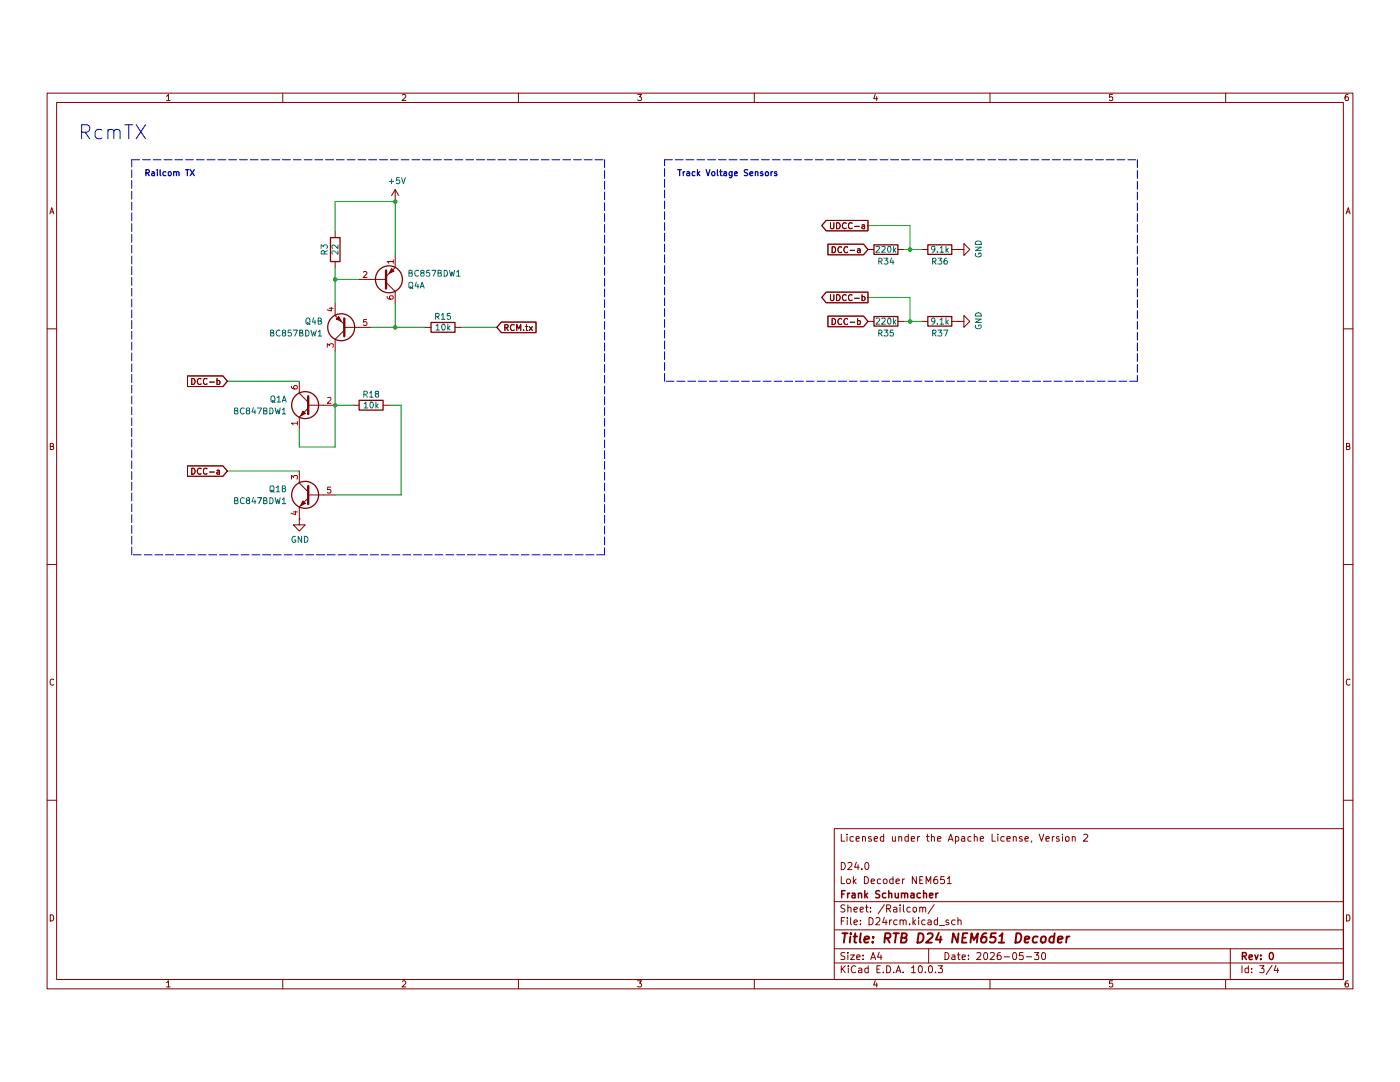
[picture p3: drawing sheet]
(kicad_sch
 (version 20260306)
 (generator "eeschema")
 (generator_version "10.0")
 (paper "A4")
 (title_block
  (title "RTB D24 NEM651 Decoder")
  (date "2026-05-30")
  (rev "0")
  (company "Frank Schumacher")
  (comment 1 "Lok Decoder NEM651")
  (comment 2 "D24.0")
  (comment 4 "Licensed under the Apache License, Version 2"))
 (lib_symbols
  (symbol "Device:R"
   (pin_numbers (hide yes))
   (pin_names
    (offset 0)) (exclude_from_sim no) (in_bom yes) (on_board yes)
   (in_pos_files yes)
   (duplicate_pin_numbers_are_jumpers no)
   (property "Reference" "R" (at 2.032 0 90) (show_name no) (do_not_autoplace no) (effects (font (size 1.27 1.27))))
   (property "Value" "R" (at 0 0 90) (show_name no) (do_not_autoplace no) (effects (font (size 1.27 1.27))))
   (property "Footprint" "" (at -1.778 0 90) (show_name no) (do_not_autoplace no) (hide yes) (effects (font (size 1.27 1.27))))
   (property "Datasheet" "" (at 0 0 0) (show_name no) (do_not_autoplace no) (hide yes) (effects (font (size 1.27 1.27))))
   (property "Description" "Resistor" (at 0 0 0) (show_name no) (do_not_autoplace no) (hide yes) (effects (font (size 1.27 1.27))))
   (symbol "R_0_1"
    (rectangle (start -1.016 -2.54) (end 1.016 2.54) (stroke (width 0.254) (type default)) (fill (type none))))
   (symbol "R_1_1"
    (pin passive line (at 0 3.81 270) (length 1.27) (name "" (effects (font (size 1.27 1.27)))) (number "1" (effects (font (size 1.27 1.27)))))
    (pin passive line (at 0 -3.81 90) (length 1.27) (name "" (effects (font (size 1.27 1.27)))) (number "2" (effects (font (size 1.27 1.27))))))
   (embedded_fonts no))
  (symbol "Transistor_BJT:BC847BDW1"
   (pin_names
    (offset 0) (hide yes)) (exclude_from_sim no) (in_bom yes) (on_board yes)
   (in_pos_files yes)
   (duplicate_pin_numbers_are_jumpers no)
   (property "Reference" "Q" (at 5.08 1.27 0) (show_name no) (do_not_autoplace no) (effects (font (size 1.27 1.27)) (justify left)))
   (property "Value" "BC847BDW1" (at 5.08 -1.27 0) (show_name no) (do_not_autoplace no) (effects (font (size 1.27 1.27)) (justify left)))
   (property "Footprint" "Package_TO_SOT_SMD:SOT-363_SC-70-6" (at 5.08 2.54 0) (show_name no) (do_not_autoplace no) (hide yes) (effects (font (size 1.27 1.27))))
   (property "Datasheet" "http://www.onsemi.com/pub_link/Collateral/BC846BDW1T1-D.PDF" (at 0 0 0) (show_name no) (do_not_autoplace no) (hide yes) (effects (font (size 1.27 1.27))))
   (property "Description" "100mA IC, 45V Vce, Dual NPN/NPN Transistors, SOT-363" (at 0 0 0) (show_name no) (do_not_autoplace no) (hide yes) (effects (font (size 1.27 1.27))))
   (property "ki_locked" "" (at 0 0 0) (show_name no) (do_not_autoplace no) (effects (font (size 1.27 1.27))))
   (symbol "BC847BDW1_0_1"
    (polyline (pts (xy 0.635 1.905) (xy 0.635 -1.905)) (stroke (width 0.508) (type default)) (fill (type none)))
    (polyline (pts (xy 0.635 0.635) (xy 2.54 2.54)) (stroke (width 0) (type default)) (fill (type none)))
    (polyline (pts (xy 0.635 0) (xy -2.54 0)) (stroke (width 0) (type default)) (fill (type none)))
    (polyline (pts (xy 0.635 -0.635) (xy 2.54 -2.54)) (stroke (width 0) (type default)) (fill (type none)))
    (circle (center 1.27 0) (radius 2.8194) (stroke (width 0.254) (type default)) (fill (type none)))
    (polyline (pts (xy 1.27 -1.778) (xy 1.778 -1.27) (xy 2.286 -2.286) (xy 1.27 -1.778)) (stroke (width 0) (type default)) (fill (type outline))))
   (symbol "BC847BDW1_1_1"
    (pin passive line (at 2.54 -5.08 90) (length 2.54) (name "E1" (effects (font (size 1.27 1.27)))) (number "1" (effects (font (size 1.27 1.27)))))
    (pin input line (at -5.08 0 0) (length 2.54) (name "B1" (effects (font (size 1.27 1.27)))) (number "2" (effects (font (size 1.27 1.27)))))
    (pin passive line (at 2.54 5.08 270) (length 2.54) (name "C1" (effects (font (size 1.27 1.27)))) (number "6" (effects (font (size 1.27 1.27))))))
   (symbol "BC847BDW1_2_1"
    (pin passive line (at 2.54 5.08 270) (length 2.54) (name "C2" (effects (font (size 1.27 1.27)))) (number "3" (effects (font (size 1.27 1.27)))))
    (pin passive line (at 2.54 -5.08 90) (length 2.54) (name "E2" (effects (font (size 1.27 1.27)))) (number "4" (effects (font (size 1.27 1.27)))))
    (pin input line (at -5.08 0 0) (length 2.54) (name "B2" (effects (font (size 1.27 1.27)))) (number "5" (effects (font (size 1.27 1.27))))))
   (embedded_fonts no))
  (symbol "Transistor_BJT:BC857BDW1"
   (pin_names
    (offset 0) (hide yes)) (exclude_from_sim no) (in_bom yes) (on_board yes)
   (in_pos_files yes)
   (duplicate_pin_numbers_are_jumpers no)
   (property "Reference" "Q" (at 5.08 1.27 0) (show_name no) (do_not_autoplace no) (effects (font (size 1.27 1.27)) (justify left)))
   (property "Value" "BC857BDW1" (at 5.08 -1.27 0) (show_name no) (do_not_autoplace no) (effects (font (size 1.27 1.27)) (justify left)))
   (property "Footprint" "Package_TO_SOT_SMD:SOT-363_SC-70-6" (at 5.08 2.54 0) (show_name no) (do_not_autoplace no) (hide yes) (effects (font (size 1.27 1.27))))
   (property "Datasheet" "http://www.onsemi.com/pub_link/Collateral/BC856BDW1T1-D.PDF" (at 0 0 0) (show_name no) (do_not_autoplace no) (hide yes) (effects (font (size 1.27 1.27))))
   (property "Description" "100mA IC, 45V Vce, Dual PNP/PNP Transistors, SOT-363" (at 0 0 0) (show_name no) (do_not_autoplace no) (hide yes) (effects (font (size 1.27 1.27))))
   (property "ki_locked" "" (at 0 0 0) (show_name no) (do_not_autoplace no) (effects (font (size 1.27 1.27))))
   (symbol "BC857BDW1_0_1"
    (polyline (pts (xy 0.635 1.905) (xy 0.635 -1.905)) (stroke (width 0.508) (type default)) (fill (type none)))
    (polyline (pts (xy 0.635 0.635) (xy 2.54 2.54)) (stroke (width 0) (type default)) (fill (type none)))
    (polyline (pts (xy 0.635 0) (xy -2.54 0)) (stroke (width 0) (type default)) (fill (type none)))
    (polyline (pts (xy 0.635 -0.635) (xy 2.54 -2.54)) (stroke (width 0) (type default)) (fill (type none)))
    (circle (center 1.27 0) (radius 2.8194) (stroke (width 0.254) (type default)) (fill (type none)))
    (polyline (pts (xy 2.286 -1.778) (xy 1.778 -2.286) (xy 1.27 -1.27) (xy 2.286 -1.778)) (stroke (width 0) (type default)) (fill (type outline))))
   (symbol "BC857BDW1_1_1"
    (pin passive line (at 2.54 -5.08 90) (length 2.54) (name "E1" (effects (font (size 1.27 1.27)))) (number "1" (effects (font (size 1.27 1.27)))))
    (pin input line (at -5.08 0 0) (length 2.54) (name "B1" (effects (font (size 1.27 1.27)))) (number "2" (effects (font (size 1.27 1.27)))))
    (pin passive line (at 2.54 5.08 270) (length 2.54) (name "C1" (effects (font (size 1.27 1.27)))) (number "6" (effects (font (size 1.27 1.27))))))
   (symbol "BC857BDW1_2_1"
    (pin passive line (at 2.54 5.08 270) (length 2.54) (name "C2" (effects (font (size 1.27 1.27)))) (number "3" (effects (font (size 1.27 1.27)))))
    (pin passive line (at 2.54 -5.08 90) (length 2.54) (name "E2" (effects (font (size 1.27 1.27)))) (number "4" (effects (font (size 1.27 1.27)))))
    (pin input line (at -5.08 0 0) (length 2.54) (name "B2" (effects (font (size 1.27 1.27)))) (number "5" (effects (font (size 1.27 1.27))))))
   (embedded_fonts no))
  (symbol "power:+3V3"
   (power global)
   (pin_numbers (hide yes))
   (pin_names
    (offset 0) (hide yes)) (exclude_from_sim no) (in_bom yes) (on_board yes)
   (in_pos_files yes)
   (duplicate_pin_numbers_are_jumpers no)
   (property "Reference" "#PWR" (at 0 -3.81 0) (show_name no) (do_not_autoplace no) (hide yes) (effects (font (size 1.27 1.27))))
   (property "Value" "+3V3" (at 0 3.556 0) (show_name no) (do_not_autoplace no) (effects (font (size 1.27 1.27))))
   (property "Footprint" "" (at 0 0 0) (show_name no) (do_not_autoplace no) (hide yes) (effects (font (size 1.27 1.27))))
   (property "Datasheet" "" (at 0 0 0) (show_name no) (do_not_autoplace no) (hide yes) (effects (font (size 1.27 1.27))))
   (property "Description" "Power symbol creates a global label with name \"+3V3\"" (at 0 0 0) (show_name no) (do_not_autoplace no) (hide yes) (effects (font (size 1.27 1.27))))
   (symbol "+3V3_0_1"
    (polyline (pts (xy -0.762 1.27) (xy 0 2.54)) (stroke (width 0) (type default)) (fill (type none)))
    (polyline (pts (xy 0 2.54) (xy 0.762 1.27)) (stroke (width 0) (type default)) (fill (type none)))
    (polyline (pts (xy 0 0) (xy 0 2.54)) (stroke (width 0) (type default)) (fill (type none))))
   (symbol "+3V3_1_1"
    (pin power_in line (at 0 0 90) (length 0) (name "" (effects (font (size 1.27 1.27)))) (number "1" (effects (font (size 1.27 1.27))))))
   (embedded_fonts no))
  (symbol "power:GND"
   (power global)
   (pin_numbers (hide yes))
   (pin_names
    (offset 0) (hide yes)) (exclude_from_sim no) (in_bom yes) (on_board yes)
   (in_pos_files yes)
   (duplicate_pin_numbers_are_jumpers no)
   (property "Reference" "#PWR" (at 0 -6.35 0) (show_name no) (do_not_autoplace no) (hide yes) (effects (font (size 1.27 1.27))))
   (property "Value" "GND" (at 0 -3.81 0) (show_name no) (do_not_autoplace no) (effects (font (size 1.27 1.27))))
   (property "Footprint" "" (at 0 0 0) (show_name no) (do_not_autoplace no) (hide yes) (effects (font (size 1.27 1.27))))
   (property "Datasheet" "" (at 0 0 0) (show_name no) (do_not_autoplace no) (hide yes) (effects (font (size 1.27 1.27))))
   (property "Description" "Power symbol creates a global label with name \"GND\" , ground" (at 0 0 0) (show_name no) (do_not_autoplace no) (hide yes) (effects (font (size 1.27 1.27))))
   (symbol "GND_0_1"
    (polyline (pts (xy 0 0) (xy 0 -1.27) (xy 1.27 -1.27) (xy 0 -2.54) (xy -1.27 -1.27) (xy 0 -1.27)) (stroke (width 0) (type default)) (fill (type none))))
   (symbol "GND_1_1"
    (pin power_in line (at 0 0 270) (length 0) (name "" (effects (font (size 1.27 1.27)))) (number "1" (effects (font (size 1.27 1.27))))))
   (embedded_fonts no)))
 (text "Railcom TX"
  (exclude_from_sim no)
  (at 30.48 27.94 0)
  (effects (font (size 1.27 1.27) (thickness 0.254)
    (bold yes)) (justify left bottom)))
 (text "RcmTX"
  (exclude_from_sim no)
  (at 16.51 20.32 0)
  (effects (font (size 2.9972 2.9972)) (justify left bottom)))
 (text "Track Voltage Sensors"
  (exclude_from_sim no)
  (at 143.51 27.94 0)
  (effects (font (size 1.27 1.27) (thickness 0.254)
    (bold yes)) (justify left bottom)))
 (junction
  (at 71.12 49.53)
  (diameter 0)
  (color 0 0 0 0))
 (junction
  (at 193.04 43.18)
  (diameter 0)
  (color 0 0 0 0))
 (junction
  (at 193.04 58.42)
  (diameter 0)
  (color 0 0 0 0))
 (junction
  (at 83.82 33.02)
  (diameter 0)
  (color 0 0 0 0))
 (junction
  (at 83.82 59.69)
  (diameter 0)
  (color 0 0 0 0))
 (junction
  (at 71.12 76.2)
  (diameter 0)
  (color 0 0 0 0))
 (wire
  (pts (xy 191.77 58.42) (xy 193.04 58.42))
  (stroke (width 0) (type default)))
 (polyline
  (pts (xy 140.97 71.12) (xy 140.97 24.13))
  (stroke (width 0) (type dash)))
 (wire
  (pts (xy 193.04 38.1) (xy 193.04 43.18))
  (stroke (width 0) (type default)))
 (polyline
  (pts (xy 128.27 24.13) (xy 128.27 107.95))
  (stroke (width 0) (type dash)))
 (wire
  (pts (xy 191.77 43.18) (xy 193.04 43.18))
  (stroke (width 0) (type default)))
 (wire
  (pts (xy 78.74 59.69) (xy 83.82 59.69))
  (stroke (width 0) (type default)))
 (wire
  (pts (xy 184.15 38.1) (xy 193.04 38.1))
  (stroke (width 0) (type default)))
 (wire
  (pts (xy 71.12 85.09) (xy 71.12 76.2))
  (stroke (width 0) (type default)))
 (wire
  (pts (xy 63.5 85.09) (xy 71.12 85.09))
  (stroke (width 0) (type default)))
 (wire
  (pts (xy 48.26 90.17) (xy 63.5 90.17))
  (stroke (width 0) (type default)))
 (wire
  (pts (xy 193.04 53.34) (xy 193.04 58.42))
  (stroke (width 0) (type default)))
 (wire
  (pts (xy 193.04 58.42) (xy 195.58 58.42))
  (stroke (width 0) (type default)))
 (wire
  (pts (xy 63.5 71.12) (xy 48.26 71.12))
  (stroke (width 0) (type default)))
 (wire
  (pts (xy 85.09 76.2) (xy 82.55 76.2))
  (stroke (width 0) (type default)))
 (wire
  (pts (xy 71.12 95.25) (xy 85.09 95.25))
  (stroke (width 0) (type default)))
 (wire
  (pts (xy 71.12 33.02) (xy 71.12 39.37))
  (stroke (width 0) (type default)))
 (polyline
  (pts (xy 27.94 107.95) (xy 27.94 24.13))
  (stroke (width 0) (type dash)))
 (wire
  (pts (xy 71.12 76.2) (xy 74.93 76.2))
  (stroke (width 0) (type default)))
 (wire
  (pts (xy 71.12 49.53) (xy 76.2 49.53))
  (stroke (width 0) (type default)))
 (wire
  (pts (xy 71.12 46.99) (xy 71.12 49.53))
  (stroke (width 0) (type default)))
 (wire
  (pts (xy 83.82 59.69) (xy 83.82 54.61))
  (stroke (width 0) (type default)))
 (wire
  (pts (xy 83.82 59.69) (xy 90.17 59.69))
  (stroke (width 0) (type default)))
 (wire
  (pts (xy 184.15 53.34) (xy 193.04 53.34))
  (stroke (width 0) (type default)))
 (wire
  (pts (xy 83.82 33.02) (xy 71.12 33.02))
  (stroke (width 0) (type default)))
 (wire
  (pts (xy 85.09 95.25) (xy 85.09 76.2))
  (stroke (width 0) (type default)))
 (polyline
  (pts (xy 27.94 24.13) (xy 128.27 24.13))
  (stroke (width 0) (type dash)))
 (polyline
  (pts (xy 241.3 71.12) (xy 140.97 71.12))
  (stroke (width 0) (type dash)))
 (wire
  (pts (xy 83.82 44.45) (xy 83.82 33.02))
  (stroke (width 0) (type default)))
 (wire
  (pts (xy 71.12 54.61) (xy 71.12 49.53))
  (stroke (width 0) (type default)))
 (polyline
  (pts (xy 128.27 107.95) (xy 27.94 107.95))
  (stroke (width 0) (type dash)))
 (wire
  (pts (xy 63.5 81.28) (xy 63.5 85.09))
  (stroke (width 0) (type default)))
 (polyline
  (pts (xy 241.3 24.13) (xy 241.3 71.12))
  (stroke (width 0) (type dash)))
 (wire
  (pts (xy 97.79 59.69) (xy 105.41 59.69))
  (stroke (width 0) (type default)))
 (polyline
  (pts (xy 140.97 24.13) (xy 241.3 24.13))
  (stroke (width 0) (type dash)))
 (wire
  (pts (xy 71.12 64.77) (xy 71.12 76.2))
  (stroke (width 0) (type default)))
 (wire
  (pts (xy 193.04 43.18) (xy 195.58 43.18))
  (stroke (width 0) (type default)))
 (global_label "DCC-a"
  (shape input)
  (at 48.26 90.17 180)
  (effects (font (size 1.27 1.27)) (justify right))
  (property "Intersheetrefs" "${INTERSHEET_REFS}" (at 48.26 90.17 0) (hide yes) (show_name no) (do_not_autoplace no) (effects (font (size 1.27 1.27)))))
 (global_label "UDCC-a"
  (shape output)
  (at 184.15 38.1 180)
  (effects (font (size 1.27 1.27)) (justify right))
  (property "Intersheetrefs" "${INTERSHEET_REFS}" (at 184.15 38.1 0) (hide yes) (show_name no) (do_not_autoplace no) (effects (font (size 1.27 1.27)))))
 (global_label "RCM.tx"
  (shape input)
  (at 105.41 59.69 0)
  (effects (font (size 1.27 1.27)) (justify left))
  (property "Intersheetrefs" "${INTERSHEET_REFS}" (at 105.41 59.69 0) (hide yes) (show_name no) (do_not_autoplace no) (effects (font (size 1.27 1.27)))))
 (global_label "UDCC-b"
  (shape output)
  (at 184.15 53.34 180)
  (effects (font (size 1.27 1.27)) (justify right))
  (property "Intersheetrefs" "${INTERSHEET_REFS}" (at 184.15 53.34 0) (hide yes) (show_name no) (do_not_autoplace no) (effects (font (size 1.27 1.27)))))
 (global_label "DCC-b"
  (shape input)
  (at 48.26 71.12 180)
  (effects (font (size 1.27 1.27)) (justify right))
  (property "Intersheetrefs" "${INTERSHEET_REFS}" (at 48.26 71.12 0) (hide yes) (show_name no) (do_not_autoplace no) (effects (font (size 1.27 1.27)))))
 (global_label "DCC-a"
  (shape input)
  (at 184.15 43.18 180)
  (effects (font (size 1.27 1.27)) (justify right))
  (property "Intersheetrefs" "${INTERSHEET_REFS}" (at 184.15 43.18 0) (hide yes) (show_name no) (do_not_autoplace no) (effects (font (size 1.27 1.27)))))
 (global_label "DCC-b"
  (shape input)
  (at 184.15 58.42 180)
  (effects (font (size 1.27 1.27)) (justify right))
  (property "Intersheetrefs" "${INTERSHEET_REFS}" (at 184.15 58.42 0) (hide yes) (show_name no) (do_not_autoplace no) (effects (font (size 1.27 1.27)))))
 (symbol
  (lib_id "Device:R")
  (at 187.96 43.18 90)
  (unit 1)
  (body_style 1)
  (exclude_from_sim no)
  (in_bom yes)
  (on_board yes)
  (in_pos_files yes)
  (dnp no)
  (property "Reference" "R34" (at 187.96 45.72 90) (show_name no) (do_not_autoplace no) (effects (font (size 1.27 1.27))))
  (property "Value" "220k" (at 187.96 43.18 90) (show_name no) (do_not_autoplace no) (effects (font (size 1.27 1.27))))
  (property "Footprint" "Resistor_SMD:R_0402_1005Metric" (at 187.96 44.958 90) (hide yes) (show_name no) (do_not_autoplace no) (effects (font (size 1.27 1.27))))
  (property "Datasheet" "" (at 187.96 43.18 0) (hide yes) (show_name no) (do_not_autoplace no) (effects (font (size 1.27 1.27))))
  (property "Description" "-55℃~+155℃ 220kΩ 50V 62.5mW Thick Film Resistor ±1% ±100ppm/℃ 0402 Chip Resistor - Surface Mount ROHS" (at 187.96 43.18 0) (hide yes) (show_name no) (do_not_autoplace no) (effects (font (size 1.27 1.27))))
  (property "LCSC Part #" "C25767" (at 187.96 43.18 90) (hide yes) (show_name no) (do_not_autoplace no) (effects (font (size 1.27 1.27))))
  (pin "1")
  (pin "2"))
 (symbol
  (lib_id "Device:R")
  (at 199.39 43.18 90)
  (unit 1)
  (body_style 1)
  (exclude_from_sim no)
  (in_bom yes)
  (on_board yes)
  (in_pos_files yes)
  (dnp no)
  (property "Reference" "R36" (at 199.39 45.72 90) (show_name no) (do_not_autoplace no) (effects (font (size 1.27 1.27))))
  (property "Value" "9.1k" (at 199.39 43.18 90) (show_name no) (do_not_autoplace no) (effects (font (size 1.27 1.27))))
  (property "Footprint" "Resistor_SMD:R_0402_1005Metric" (at 199.39 44.958 90) (hide yes) (show_name no) (do_not_autoplace no) (effects (font (size 1.27 1.27))))
  (property "Datasheet" "" (at 199.39 43.18 0) (hide yes) (show_name no) (do_not_autoplace no) (effects (font (size 1.27 1.27))))
  (property "Description" "-55℃~+155℃ 50V 62.5mW 9.1kΩ Thick Film Resistor ±1% ±100ppm/℃ 0402 Chip Resistor - Surface Mount ROHS" (at 199.39 43.18 0) (hide yes) (show_name no) (do_not_autoplace no) (effects (font (size 1.27 1.27))))
  (property "LCSC Part #" "C25926" (at 199.39 43.18 90) (hide yes) (show_name no) (do_not_autoplace no) (effects (font (size 1.27 1.27))))
  (pin "1")
  (pin "2"))
 (symbol
  (lib_id "power:GND")
  (at 203.2 43.18 90)
  (unit 1)
  (body_style 1)
  (exclude_from_sim no)
  (in_bom yes)
  (on_board yes)
  (in_pos_files yes)
  (dnp no)
  (property "Reference" "#PWR0128" (at 209.55 43.18 0) (hide yes) (show_name no) (do_not_autoplace no) (effects (font (size 1.27 1.27))))
  (property "Value" "GND" (at 207.5942 43.053 0) (show_name no) (do_not_autoplace no) (effects (font (size 1.27 1.27))))
  (property "Footprint" "" (at 203.2 43.18 0) (hide yes) (show_name no) (do_not_autoplace no) (effects (font (size 1.27 1.27))))
  (property "Datasheet" "" (at 203.2 43.18 0) (hide yes) (show_name no) (do_not_autoplace no) (effects (font (size 1.27 1.27))))
  (property "Description" "" (at 203.2 43.18 0) (show_name no) (do_not_autoplace no) (effects (font (size 1.27 1.27))))
  (pin "1"))
 (symbol
  (lib_id "Device:R")
  (at 187.96 58.42 90)
  (unit 1)
  (body_style 1)
  (exclude_from_sim no)
  (in_bom yes)
  (on_board yes)
  (in_pos_files yes)
  (dnp no)
  (property "Reference" "R35" (at 187.96 60.96 90) (show_name no) (do_not_autoplace no) (effects (font (size 1.27 1.27))))
  (property "Value" "220k" (at 187.96 58.42 90) (show_name no) (do_not_autoplace no) (effects (font (size 1.27 1.27))))
  (property "Footprint" "Resistor_SMD:R_0402_1005Metric" (at 187.96 60.198 90) (hide yes) (show_name no) (do_not_autoplace no) (effects (font (size 1.27 1.27))))
  (property "Datasheet" "" (at 187.96 58.42 0) (hide yes) (show_name no) (do_not_autoplace no) (effects (font (size 1.27 1.27))))
  (property "Description" "-55℃~+155℃ 220kΩ 50V 62.5mW Thick Film Resistor ±1% ±100ppm/℃ 0402 Chip Resistor - Surface Mount ROHS" (at 187.96 58.42 0) (hide yes) (show_name no) (do_not_autoplace no) (effects (font (size 1.27 1.27))))
  (property "LCSC Part #" "C25767" (at 187.96 58.42 90) (hide yes) (show_name no) (do_not_autoplace no) (effects (font (size 1.27 1.27))))
  (pin "1")
  (pin "2"))
 (symbol
  (lib_id "Device:R")
  (at 199.39 58.42 90)
  (unit 1)
  (body_style 1)
  (exclude_from_sim no)
  (in_bom yes)
  (on_board yes)
  (in_pos_files yes)
  (dnp no)
  (property "Reference" "R37" (at 199.39 60.96 90) (show_name no) (do_not_autoplace no) (effects (font (size 1.27 1.27))))
  (property "Value" "9.1k" (at 199.39 58.42 90) (show_name no) (do_not_autoplace no) (effects (font (size 1.27 1.27))))
  (property "Footprint" "Resistor_SMD:R_0402_1005Metric" (at 199.39 60.198 90) (hide yes) (show_name no) (do_not_autoplace no) (effects (font (size 1.27 1.27))))
  (property "Datasheet" "" (at 199.39 58.42 0) (hide yes) (show_name no) (do_not_autoplace no) (effects (font (size 1.27 1.27))))
  (property "Description" "-55℃~+155℃ 50V 62.5mW 9.1kΩ Thick Film Resistor ±1% ±100ppm/℃ 0402 Chip Resistor - Surface Mount ROHS" (at 199.39 58.42 0) (hide yes) (show_name no) (do_not_autoplace no) (effects (font (size 1.27 1.27))))
  (property "LCSC Part #" "C25926" (at 199.39 58.42 90) (hide yes) (show_name no) (do_not_autoplace no) (effects (font (size 1.27 1.27))))
  (pin "1")
  (pin "2"))
 (symbol
  (lib_id "power:GND")
  (at 203.2 58.42 90)
  (unit 1)
  (body_style 1)
  (exclude_from_sim no)
  (in_bom yes)
  (on_board yes)
  (in_pos_files yes)
  (dnp no)
  (property "Reference" "#PWR0130" (at 209.55 58.42 0) (hide yes) (show_name no) (do_not_autoplace no) (effects (font (size 1.27 1.27))))
  (property "Value" "GND" (at 207.5942 58.293 0) (show_name no) (do_not_autoplace no) (effects (font (size 1.27 1.27))))
  (property "Footprint" "" (at 203.2 58.42 0) (hide yes) (show_name no) (do_not_autoplace no) (effects (font (size 1.27 1.27))))
  (property "Datasheet" "" (at 203.2 58.42 0) (hide yes) (show_name no) (do_not_autoplace no) (effects (font (size 1.27 1.27))))
  (property "Description" "" (at 203.2 58.42 0) (show_name no) (do_not_autoplace no) (effects (font (size 1.27 1.27))))
  (pin "1"))
 (symbol
  (lib_id "Device:R")
  (at 93.98 59.69 270)
  (unit 1)
  (body_style 1)
  (exclude_from_sim no)
  (in_bom yes)
  (on_board yes)
  (in_pos_files yes)
  (dnp no)
  (property "Reference" "R15" (at 93.98 57.404 90) (show_name no) (do_not_autoplace no) (effects (font (size 1.27 1.27))))
  (property "Value" "10k" (at 93.98 59.69 90) (show_name no) (do_not_autoplace no) (effects (font (size 1.27 1.27))))
  (property "Footprint" "Resistor_SMD:R_0402_1005Metric" (at 93.98 57.912 90) (hide yes) (show_name no) (do_not_autoplace no) (effects (font (size 1.27 1.27))))
  (property "Datasheet" "" (at 93.98 59.69 0) (hide yes) (show_name no) (do_not_autoplace no) (effects (font (size 1.27 1.27))))
  (property "Description" "-55℃~+155℃ 10kΩ 50V 62.5mW Thick Film Resistor ±1% ±100ppm/℃ 0402 Chip Resistor - Surface Mount ROHS" (at 93.98 59.69 0) (hide yes) (show_name no) (do_not_autoplace no) (effects (font (size 1.27 1.27))))
  (property "LCSC Part #" "C25744" (at 93.98 59.69 90) (hide yes) (show_name no) (do_not_autoplace no) (effects (font (size 1.27 1.27))))
  (pin "2")
  (pin "1"))
 (symbol
  (lib_id "Device:R")
  (at 71.12 43.18 0)
  (unit 1)
  (body_style 1)
  (exclude_from_sim no)
  (in_bom yes)
  (on_board yes)
  (in_pos_files yes)
  (dnp no)
  (property "Reference" "R3" (at 68.834 43.18 90) (show_name no) (do_not_autoplace no) (effects (font (size 1.27 1.27))))
  (property "Value" "22" (at 71.12 43.18 90) (show_name no) (do_not_autoplace no) (effects (font (size 1.27 1.27))))
  (property "Footprint" "Resistor_SMD:R_0402_1005Metric" (at 69.342 43.18 90) (hide yes) (show_name no) (do_not_autoplace no) (effects (font (size 1.27 1.27))))
  (property "Datasheet" "" (at 71.12 43.18 0) (hide yes) (show_name no) (do_not_autoplace no) (effects (font (size 1.27 1.27))))
  (property "Description" "-55℃~+155℃ 22Ω 50V 62.5mW Thick Film Resistor ±1% ±100ppm/℃ 0402 Chip Resistor - Surface Mount ROHS" (at 71.12 43.18 0) (hide yes) (show_name no) (do_not_autoplace no) (effects (font (size 1.27 1.27))))
  (property "LCSC Part #" "C25092" (at 71.12 43.18 90) (hide yes) (show_name no) (do_not_autoplace no) (effects (font (size 1.27 1.27))))
  (pin "1")
  (pin "2"))
 (symbol
  (lib_id "power:+3V3")
  (at 83.82 33.02 0)
  (unit 1)
  (body_style 1)
  (exclude_from_sim no)
  (in_bom yes)
  (on_board yes)
  (in_pos_files yes)
  (dnp no)
  (property "Reference" "#PWR0113" (at 83.82 36.83 0) (hide yes) (show_name no) (do_not_autoplace no) (effects (font (size 1.27 1.27))))
  (property "Value" "+5V" (at 84.201 28.6258 0) (show_name no) (do_not_autoplace no) (effects (font (size 1.27 1.27))))
  (property "Footprint" "" (at 83.82 33.02 0) (hide yes) (show_name no) (do_not_autoplace no) (effects (font (size 1.27 1.27))))
  (property "Datasheet" "" (at 83.82 33.02 0) (hide yes) (show_name no) (do_not_autoplace no) (effects (font (size 1.27 1.27))))
  (property "Description" "" (at 83.82 33.02 0) (show_name no) (do_not_autoplace no) (effects (font (size 1.27 1.27))))
  (pin "1"))
 (symbol
  (lib_id "Device:R")
  (at 78.74 76.2 270)
  (unit 1)
  (body_style 1)
  (exclude_from_sim no)
  (in_bom yes)
  (on_board yes)
  (in_pos_files yes)
  (dnp no)
  (property "Reference" "R18" (at 78.74 73.914 90) (show_name no) (do_not_autoplace no) (effects (font (size 1.27 1.27))))
  (property "Value" "10k" (at 78.74 76.2 90) (show_name no) (do_not_autoplace no) (effects (font (size 1.27 1.27))))
  (property "Footprint" "Resistor_SMD:R_0402_1005Metric" (at 78.74 74.422 90) (hide yes) (show_name no) (do_not_autoplace no) (effects (font (size 1.27 1.27))))
  (property "Datasheet" "" (at 78.74 76.2 0) (hide yes) (show_name no) (do_not_autoplace no) (effects (font (size 1.27 1.27))))
  (property "Description" "-55℃~+155℃ 10kΩ 50V 62.5mW Thick Film Resistor ±1% ±100ppm/℃ 0402 Chip Resistor - Surface Mount ROHS" (at 78.74 76.2 0) (hide yes) (show_name no) (do_not_autoplace no) (effects (font (size 1.27 1.27))))
  (property "LCSC Part #" "C25744" (at 78.74 76.2 90) (hide yes) (show_name no) (do_not_autoplace no) (effects (font (size 1.27 1.27))))
  (pin "2")
  (pin "1"))
 (symbol
  (lib_id "power:GND")
  (at 63.5 100.33 0)
  (unit 1)
  (body_style 1)
  (exclude_from_sim no)
  (in_bom yes)
  (on_board yes)
  (in_pos_files yes)
  (dnp no)
  (property "Reference" "#PWR0114" (at 63.5 106.68 0) (hide yes) (show_name no) (do_not_autoplace no) (effects (font (size 1.27 1.27))))
  (property "Value" "GND" (at 63.627 104.7242 0) (show_name no) (do_not_autoplace no) (effects (font (size 1.27 1.27))))
  (property "Footprint" "" (at 63.5 100.33 0) (hide yes) (show_name no) (do_not_autoplace no) (effects (font (size 1.27 1.27))))
  (property "Datasheet" "" (at 63.5 100.33 0) (hide yes) (show_name no) (do_not_autoplace no) (effects (font (size 1.27 1.27))))
  (property "Description" "" (at 63.5 100.33 0) (show_name no) (do_not_autoplace no) (effects (font (size 1.27 1.27))))
  (pin "1"))
 (symbol
  (lib_id "Transistor_BJT:BC857BDW1")
  (at 81.28 49.53 0)
  (mirror x)
  (unit 1)
  (body_style 1)
  (exclude_from_sim no)
  (in_bom yes)
  (on_board yes)
  (in_pos_files yes)
  (dnp no)
  (property "Reference" "Q4" (at 86.36 50.8001 0) (show_name no) (do_not_autoplace no) (effects (font (size 1.27 1.27)) (justify left)))
  (property "Value" "BC857BDW1" (at 86.36 48.2601 0) (show_name no) (do_not_autoplace no) (effects (font (size 1.27 1.27)) (justify left)))
  (property "Footprint" "Package_TO_SOT_SMD:SOT-666" (at 86.36 52.07 0) (hide yes) (show_name no) (do_not_autoplace no) (effects (font (size 1.27 1.27))))
  (property "Datasheet" "http://www.onsemi.com/pub_link/Collateral/BC856BDW1T1-D.PDF" (at 81.28 49.53 0) (hide yes) (show_name no) (do_not_autoplace no) (effects (font (size 1.27 1.27))))
  (property "Description" "-65℃~+150℃ 100MHz 100mA 2 PNP 200@2mA,5V 300mW 400mV@10mA,5mA 45V 5V 5uA PNP SOT-666-6 Bipolar (BJT) ROHS" (at 81.28 49.53 0) (hide yes) (show_name no) (do_not_autoplace no) (effects (font (size 1.27 1.27))))
  (property "LCSC Part #" "C282521" (at 81.28 49.53 0) (hide yes) (show_name no) (do_not_autoplace no) (effects (font (size 1.27 1.27))))
  (pin "1")
  (pin "5")
  (pin "3")
  (pin "2")
  (pin "6")
  (pin "4"))
 (symbol
  (lib_id "Transistor_BJT:BC847BDW1")
  (at 66.04 76.2 0)
  (mirror y)
  (unit 1)
  (body_style 1)
  (exclude_from_sim no)
  (in_bom yes)
  (on_board yes)
  (in_pos_files yes)
  (dnp no)
  (property "Reference" "Q1" (at 60.96 74.9299 0) (show_name no) (do_not_autoplace no) (effects (font (size 1.27 1.27)) (justify left)))
  (property "Value" "BC847BDW1" (at 60.96 77.4699 0) (show_name no) (do_not_autoplace no) (effects (font (size 1.27 1.27)) (justify left)))
  (property "Footprint" "Package_TO_SOT_SMD:SOT-666" (at 60.96 73.66 0) (hide yes) (show_name no) (do_not_autoplace no) (effects (font (size 1.27 1.27))))
  (property "Datasheet" "http://www.onsemi.com/pub_link/Collateral/BC846BDW1T1-D.PDF" (at 66.04 76.2 0) (hide yes) (show_name no) (do_not_autoplace no) (effects (font (size 1.27 1.27))))
  (property "Description" "-65℃~+150℃ 100MHz 100mA 2 NPN 200 300mV 300mW 45V 5V 5uA NPN SOT-666-6 Bipolar (BJT) ROHS" (at 66.04 76.2 0) (hide yes) (show_name no) (do_not_autoplace no) (effects (font (size 1.27 1.27))))
  (property "LCSC Part #" "C455062" (at 66.04 76.2 0) (hide yes) (show_name no) (do_not_autoplace no) (effects (font (size 1.27 1.27))))
  (pin "2")
  (pin "1")
  (pin "3")
  (pin "4")
  (pin "6")
  (pin "5"))
 (symbol
  (lib_id "Transistor_BJT:BC857BDW1")
  (at 73.66 59.69 180)
  (unit 2)
  (body_style 1)
  (exclude_from_sim no)
  (in_bom yes)
  (on_board yes)
  (in_pos_files yes)
  (dnp no)
  (fields_autoplaced yes)
  (property "Reference" "Q4" (at 68.58 58.4199 0) (show_name no) (do_not_autoplace no) (effects (font (size 1.27 1.27)) (justify left)))
  (property "Value" "BC857BDW1" (at 68.58 60.9599 0) (show_name no) (do_not_autoplace no) (effects (font (size 1.27 1.27)) (justify left)))
  (property "Footprint" "Package_TO_SOT_SMD:SOT-666" (at 68.58 62.23 0) (hide yes) (show_name no) (do_not_autoplace no) (effects (font (size 1.27 1.27))))
  (property "Datasheet" "http://www.onsemi.com/pub_link/Collateral/BC856BDW1T1-D.PDF" (at 73.66 59.69 0) (hide yes) (show_name no) (do_not_autoplace no) (effects (font (size 1.27 1.27))))
  (property "Description" "-65℃~+150℃ 100MHz 100mA 2 PNP 200@2mA,5V 300mW 400mV@10mA,5mA 45V 5V 5uA PNP SOT-666-6 Bipolar (BJT) ROHS" (at 73.66 59.69 0) (hide yes) (show_name no) (do_not_autoplace no) (effects (font (size 1.27 1.27))))
  (property "LCSC Part #" "C282521" (at 73.66 59.69 0) (hide yes) (show_name no) (do_not_autoplace no) (effects (font (size 1.27 1.27))))
  (pin "1")
  (pin "5")
  (pin "3")
  (pin "2")
  (pin "6")
  (pin "4"))
 (symbol
  (lib_id "Transistor_BJT:BC847BDW1")
  (at 66.04 95.25 0)
  (mirror y)
  (unit 2)
  (body_style 1)
  (exclude_from_sim no)
  (in_bom yes)
  (on_board yes)
  (in_pos_files yes)
  (dnp no)
  (property "Reference" "Q1" (at 60.96 93.9799 0) (show_name no) (do_not_autoplace no) (effects (font (size 1.27 1.27)) (justify left)))
  (property "Value" "BC847BDW1" (at 60.96 96.5199 0) (show_name no) (do_not_autoplace no) (effects (font (size 1.27 1.27)) (justify left)))
  (property "Footprint" "Package_TO_SOT_SMD:SOT-666" (at 60.96 92.71 0) (hide yes) (show_name no) (do_not_autoplace no) (effects (font (size 1.27 1.27))))
  (property "Datasheet" "http://www.onsemi.com/pub_link/Collateral/BC846BDW1T1-D.PDF" (at 66.04 95.25 0) (hide yes) (show_name no) (do_not_autoplace no) (effects (font (size 1.27 1.27))))
  (property "Description" "-65℃~+150℃ 100MHz 100mA 2 NPN 200 300mV 300mW 45V 5V 5uA NPN SOT-666-6 Bipolar (BJT) ROHS" (at 66.04 95.25 0) (hide yes) (show_name no) (do_not_autoplace no) (effects (font (size 1.27 1.27))))
  (property "LCSC Part #" "C455062" (at 66.04 95.25 0) (hide yes) (show_name no) (do_not_autoplace no) (effects (font (size 1.27 1.27))))
  (pin "2")
  (pin "1")
  (pin "3")
  (pin "4")
  (pin "6")
  (pin "5")))
